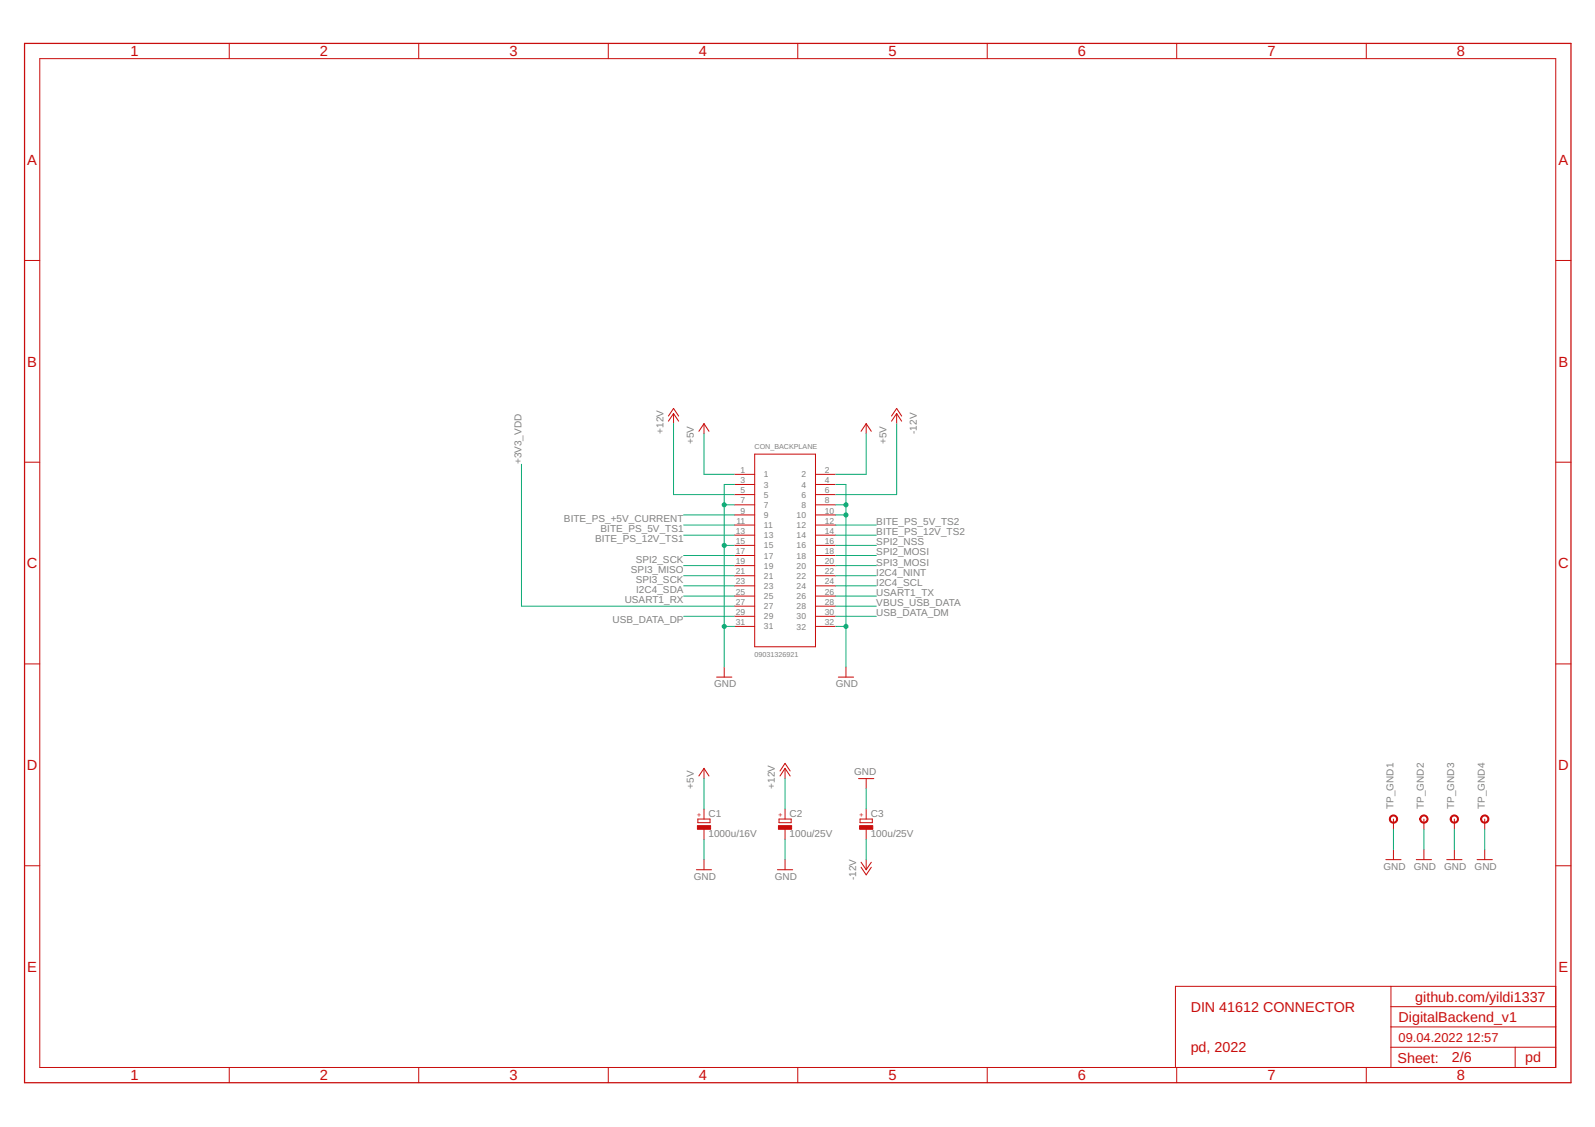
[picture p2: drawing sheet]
<svg xmlns="http://www.w3.org/2000/svg" width="297mm" height="210mm" viewBox="0 0 297 210" stroke-linecap="round" stroke-linejoin="round" font-family="sans-serif">
<g fill="none" stroke="#c90d0c" stroke-width=".19">
<path d="M7.4 10.9h282.3v187.9h-282.3zM42.7 8.1v2.8M78 8.1v2.8M113.3 8.1v2.8M148.6 8.1v2.8M183.9 8.1v2.8M219.1 8.1v2.8M254.4 8.1v2.8M4.6 48.5h2.8M289.7 48.5h2.9M124.5 77.5l.9-1.4 1 1.4M125.4 77l1 1.4"/>
<path d="M125.4 77l-.9 1.4M125.4 77v1.9M131.1 78.9l.9 1.4M131.1 78.9l-.9 1.4M131.1 78.9v1.9M161.3 78.9l1 1.4M161.3 78.9l-.9 1.4M161.3 78.9v1.9M166 77.5l1-1.4 .9 1.4M167 77l.9 1.4M167 77l-1 1.4M167 77v1.9"/>
<path d="M4.6 86.1h2.8M136.8 88.3h3.7M136.8 90.2h3.7M136.8 92.1h3.7M136.8 94h3.7M136.8 95.9h3.7M136.8 97.8h3.7M136.8 99.7h3.7M140.5 84.6h11.4v35.9h-11.4zM151.9 88.3h3.7M151.9 90.2h3.7M151.9 92.1h3.7"/>
<path d="M151.9 94h3.7M151.9 95.9h3.7M151.9 97.8h3.7M151.9 99.7h3.7M289.7 86.1h2.9M136.8 101.6h3.7M136.8 103.5h3.7M136.8 105.3h3.7M136.8 107.2h3.7M136.8 109.1h3.7M136.8 111h3.7M136.8 112.9h3.7"/>
<path d="M136.8 114.8h3.7M136.8 116.7h3.7M151.9 101.6h3.7M151.9 103.5h3.7M151.9 105.3h3.7M151.9 107.2h3.7M151.9 109.1h3.7M151.9 111h3.7M151.9 112.9h3.7M151.9 114.8h3.7M151.9 116.7h3.7M4.6 123.7h2.8"/>
<path d="M133.5 126.1h2.8M134.9 124.2v1.9M156.1 126.1h2.9M157.5 124.2v1.9M289.7 123.7h2.9M130 152.5h2.2v.7h-2.2zM131.1 143.1v1.9M131.1 150.7v1.8M131.1 154.5v1.8M131.1 143.1l.9 1.4M131.1 143.1l-.9 1.4M145.1 152.5h2.2v.7h-2.2z"/>
<path d="M145.3 143.6l.9-1.4 1 1.4M146.2 143.1v1.9M146.2 150.7v1.8M146.2 154.5v1.8M146.2 143.1l1 1.4M146.2 143.1l-.9 1.4M159.9 145h2.8M160.2 152.5h2.3v.7h-2.3zM161.3 145v1.9M161.3 150.7v1.8M161.3 154.5v1.8M259.5 152.5v2"/>
<path d="M259.5 158.2v1.9M265.2 152.5v2M265.2 158.2v1.9M270.8 152.5v2M270.8 158.2v1.9M276.5 152.5v2M276.5 158.2v1.9M4.6 161.2h2.8M129.7 162h2.8M131.1 160.1v1.9M144.8 162h2.8M146.2 160.1v1.9"/>
<path d="M160.4 160.6l.9 1.4M160.4 161.5l.9 1.4 1-1.4M161.3 160.1v1.9M162.3 160.6l-1 1.4M258.1 160.1h2.8M263.8 160.1h2.8M269.4 160.1h2.9M275.1 160.1h2.8M289.7 161.2h2.9M42.7 198.8v2.9M78 198.8v2.9M113.3 198.8v2.9"/>
<path d="M148.6 198.8v2.9M183.9 198.8v2.9M219.1 198.8v2.9M254.4 198.8v2.9M259 195.1h30.7M259 183.7v15.1M259 191.3h30.7M259 187.5h30.7M282.2 195.1v3.7M289.7 183.7h-70.8v15.1"/>
</g>
<path d="M4.6 8.1h288v193.6h-288z" fill="none" stroke="#c90d0c" stroke-width=".23"/>
<g fill="#c90d0c" stroke="#c90d0c" stroke-width=".19">
<path d="M258.9 152.1a.78 .78 0 0 1 1.3 0 .78 .78 0 0 1-.5 1.2 .78 .78 0 0 1-1-.8h.2a.59 .59 0 0 1 .9-.4 .59 .59 0 0 1 .1 1 .59 .59 0 0 1-.9-.3l-.1-.3h-.2z" fill-rule="evenodd"/>
<path d="M264.6 152.1a.77 .77 0 0 1 1.2 .1 .77 .77 0 0 1-.4 1.1 .77 .77 0 0 1-1-.8h.2a.59 .59 0 0 1 .8-.5 .59 .59 0 0 1 .2 1 .59 .59 0 0 1-1-.2v-.3h-.2z" fill-rule="evenodd"/>
<path d="M270.3 152.1a.77 .77 0 0 1 1.2 .1 .77 .77 0 0 1-.5 1.1 .77 .77 0 0 1-.9-.8h.2a.59 .59 0 0 1 .8-.5 .59 .59 0 0 1 .2 1 .59 .59 0 0 1-1-.2v-.3h-.2z" fill-rule="evenodd"/>
<path d="M275.9 152.1a.78 .78 0 0 1 1.3 0 .78 .78 0 0 1-.5 1.2 .78 .78 0 0 1-1-.8h.2a.59 .59 0 0 1 .9-.4 .59 .59 0 0 1 .1 1 .59 .59 0 0 1-1-.3v-.3h-.2z" fill-rule="evenodd"/>
</g>
<g fill="#c90d0c" stroke="#c90d0c" stroke-width=".19">
<path d="M129.9 153.8h2.4v.7h-2.4z"/>
<path d="M145 153.8h2.4v.7h-2.4z"/>
<path d="M160.1 153.8h2.4v.7h-2.4z"/>
</g>
<g fill="none" stroke="#0dab76" stroke-width=".19">
<path d="M125.4 78.9v13.2h11.4M167 78.9v13.2h-11.4M97.1 86.5v26.4h39.7M127.3 95.9h9.5M127.3 97.8h9.5M127.3 99.7h9.5M131.1 80.8v7.5h5.7M134.9 94h1.9M136.8 90.2h-1.9v34M155.6 90.2h1.9v34M155.6 95.9h1.9M155.6 94h1.9"/>
<path d="M155.6 97.8h7.6M155.6 99.7h7.6M161.3 80.8v7.5h-5.7M127.3 109.1h9.5M127.3 107.2h9.5M127.3 105.3h9.5M127.3 103.5h9.5M127.3 111h9.5M127.3 114.8h9.5M134.9 116.7h1.9M134.9 101.6h1.9M155.6 116.7h1.9"/>
<path d="M155.6 101.6h7.6M155.6 109.1h7.6M155.6 107.2h7.6M155.6 105.3h7.6M155.6 103.5h7.6M155.6 111h7.6M155.6 114.8h7.6M155.6 112.9h7.6M131.1 145v5.7M131.1 156.3v3.8M146.2 145v5.7M146.2 156.3v3.8"/>
<path d="M161.3 146.9v3.8M161.3 156.3v3.8M259.5 154.5v3.7M265.2 154.5v3.7M270.8 154.5v3.7M276.5 154.5v3.7"/>
</g>
<g fill="#0dab76" stroke="#0dab76" stroke-width=".19">
<circle cx="157.5" cy="116.7" r=".38"/>
<circle cx="157.5" cy="95.9" r=".38"/>
<circle cx="157.5" cy="94" r=".38"/>
<circle cx="134.9" cy="116.7" r=".38"/>
<circle cx="134.9" cy="101.6" r=".38"/>
<circle cx="134.9" cy="94" r=".38"/>
</g>
<g font-size="2.7" fill="#c90d0c">
<text x="24.3" y="10.5">1</text>
<text x="59.6" y="10.5">2</text>
<text x="94.9" y="10.5">3</text>
<text x="130.2" y="10.5">4</text>
<text x="165.4" y="10.5">5</text>
<text x="200.7" y="10.5">6</text>
<text x="236" y="10.5">7</text>
<text x="271.3" y="10.5">8</text>
<text x="5.1" y="30.7">A</text>
<text x="290.2" y="30.7">A</text>
<text x="5.1" y="68.3">B</text>
<text x="290.2" y="68.3">B</text>
<text x="5" y="105.8">C</text>
<text x="290.2" y="105.8">C</text>
<text x="5" y="143.4">D</text>
<text x="290.2" y="143.4">D</text>
<text x="5.1" y="181">E</text>
<text x="290.2" y="181">E</text>
<text x="221.7" y="188.4">DIN 41612 CONNECTOR</text>
<text x="260.5" y="190.3">DigitalBackend_v1</text>
<text x="263.6" y="186.5">github.com/yildi1337</text>
<text x="221.7" y="196">pd, 2022</text>
<text x="260.3" y="198">Sheet:</text>
<text x="270.4" y="197.9">2/6</text>
<text x="284.1" y="197.9">pd</text>
<text x="24.3" y="201.2">1</text>
<text x="59.6" y="201.2">2</text>
<text x="94.9" y="201.2">3</text>
<text x="130.2" y="201.2">4</text>
<text x="165.4" y="201.2">5</text>
<text x="200.7" y="201.2">6</text>
<text x="236" y="201.2">7</text>
<text x="271.3" y="201.2">8</text>
</g>
<g font-size="2.4" fill="#c90d0c">
<text x="260.5" y="194.1">09.04.2022</text>
<text x="273.1" y="194.1">12:57</text>
</g>
<g font-size="1.9" fill="#808080">
<text x="123.5" y="80.8" transform="rotate(-90 123.5 80.8)">+12V</text>
<text x="129.2" y="82.7" transform="rotate(-90 129.2 82.7)">+5V</text>
<text x="165.1" y="82.7" transform="rotate(-90 165.1 82.7)">+5V</text>
<text x="170.8" y="80.8" transform="rotate(-90 170.8 80.8)">-12V</text>
<text x="97.1" y="86.5" transform="rotate(-90 97.1 86.5)">+3V3_VDD</text>
<text x="105" y="97.2">BITE_PS_+5V_CURRENT</text>
<text x="110.8" y="101">BITE_PS_12V_TS1</text>
<text x="111.8" y="99.1">BITE_PS_5V_TS1</text>
<text x="163.2" y="101.6">SPI2_NSS</text>
<text x="163.2" y="97.8">BITE_PS_5V_TS2</text>
<text x="163.2" y="99.7">BITE_PS_12V_TS2</text>
<text x="117.5" y="106.7">SPI3_MISO</text>
<text x="118.4" y="104.8">SPI2_SCK</text>
<text x="163.2" y="107.2">I2C4_NINT</text>
<text x="163.2" y="105.3">SPI3_MOSI</text>
<text x="163.2" y="103.5">SPI2_MOSI</text>
<text x="116.3" y="112.3">USART1_RX</text>
<text x="118.4" y="108.5">SPI3_SCK</text>
<text x="118.5" y="110.4">I2C4_SDA</text>
<text x="163.2" y="109.1">I2C4_SCL</text>
<text x="163.2" y="111">USART1_TX</text>
<text x="163.2" y="112.9">VBUS_USB_DATA</text>
<text x="114.1" y="116.1">USB_DATA_DP</text>
<text x="163.2" y="114.8">USB_DATA_DM</text>
<text x="133" y="128">GND</text>
<text x="155.6" y="128">GND</text>
<text x="129.2" y="146.9" transform="rotate(-90 129.2 146.9)">+5V</text>
<text x="144.3" y="146.9" transform="rotate(-90 144.3 146.9)">+12V</text>
<text x="159.1" y="144.4">GND</text>
<text x="131.9" y="156">1000u/16V</text>
<text x="131.9" y="152.2">C1</text>
<text x="147.1" y="156">100u/25V</text>
<text x="147.1" y="152.2">C2</text>
<text x="162.2" y="156">100u/25V</text>
<text x="162.2" y="152.2">C3</text>
<text x="259.5" y="150.7" transform="rotate(-90 259.5 150.7)">TP_GND1</text>
<text x="265.2" y="150.7" transform="rotate(-90 265.2 150.7)">TP_GND2</text>
<text x="270.8" y="150.7" transform="rotate(-90 270.8 150.7)">TP_GND3</text>
<text x="276.5" y="150.7" transform="rotate(-90 276.5 150.7)">TP_GND4</text>
<text x="257.6" y="162">GND</text>
<text x="263.3" y="162">GND</text>
<text x="269" y="162">GND</text>
<text x="274.6" y="162">GND</text>
<text x="129.2" y="163.9">GND</text>
<text x="144.3" y="163.9">GND</text>
<text x="159.4" y="163.9" transform="rotate(-90 159.4 163.9)">-12V</text>
</g>
<g font-size="1.6" fill="#808080">
<text x="137.9" y="88.1">1</text>
<text x="137.9" y="90">3</text>
<text x="142.3" y="88.9">1</text>
<text x="149.2" y="88.9">2</text>
<text x="153.6" y="88.1">2</text>
<text x="153.6" y="90">4</text>
<text x="137.9" y="91.9">5</text>
<text x="137.9" y="93.8">7</text>
<text x="137.9" y="95.6">9</text>
<text x="142.3" y="90.8">3</text>
<text x="142.3" y="92.7">5</text>
<text x="142.3" y="94.6">7</text>
<text x="149.2" y="90.8">4</text>
<text x="149.2" y="92.7">6</text>
<text x="149.2" y="94.6">8</text>
<text x="153.6" y="91.9">6</text>
<text x="153.6" y="93.8">8</text>
<text x="153.6" y="95.6">10</text>
<text x="137" y="99.4">13</text>
<text x="137" y="101.3">15</text>
<text x="137.2" y="97.5">11</text>
<text x="142.3" y="96.5">9</text>
<text x="142.3" y="98.4">11</text>
<text x="142.3" y="100.2">13</text>
<text x="148.4" y="96.5">10</text>
<text x="148.4" y="98.4">12</text>
<text x="148.4" y="100.3">14</text>
<text x="153.6" y="97.5">12</text>
<text x="153.6" y="99.4">14</text>
<text x="153.6" y="101.3">16</text>
<text x="137" y="103.2">17</text>
<text x="137" y="105.1">19</text>
<text x="137" y="107">21</text>
<text x="142.3" y="102.1">15</text>
<text x="142.3" y="104">17</text>
<text x="142.3" y="105.9">19</text>
<text x="142.3" y="107.8">21</text>
<text x="148.4" y="102.1">16</text>
<text x="148.4" y="104">18</text>
<text x="148.4" y="105.9">20</text>
<text x="148.4" y="107.8">22</text>
<text x="153.6" y="103.2">18</text>
<text x="153.6" y="105.1">20</text>
<text x="153.6" y="107">22</text>
<text x="137" y="108.9">23</text>
<text x="137" y="110.7">25</text>
<text x="137" y="112.6">27</text>
<text x="142.3" y="109.7">23</text>
<text x="142.3" y="111.6">25</text>
<text x="142.3" y="113.5">27</text>
<text x="148.4" y="109.7">24</text>
<text x="148.4" y="111.6">26</text>
<text x="148.4" y="113.5">28</text>
<text x="153.6" y="108.9">24</text>
<text x="153.6" y="110.7">26</text>
<text x="153.6" y="112.6">28</text>
<text x="137" y="114.5">29</text>
<text x="137" y="116.4">31</text>
<text x="142.3" y="115.4">29</text>
<text x="142.3" y="117.2">31</text>
<text x="148.4" y="115.4">30</text>
<text x="148.4" y="117.3">32</text>
<text x="153.6" y="114.5">30</text>
<text x="153.6" y="116.4">32</text>
</g>
<g font-size="1.3" fill="#808080">
<text x="140.5" y="83.6">CON_BACKPLANE</text>
<text x="140.5" y="122.3">09031326921</text>
</g>
<g font-size="1.3" fill="#c90d0c">
<text x="130.7" y="152.3" transform="rotate(-90 130.7 152.3)">+</text>
<text x="145.8" y="152.3" transform="rotate(-90 145.8 152.3)">+</text>
<text x="160.9" y="152.3" transform="rotate(-90 160.9 152.3)">+</text>
</g>
</svg>
